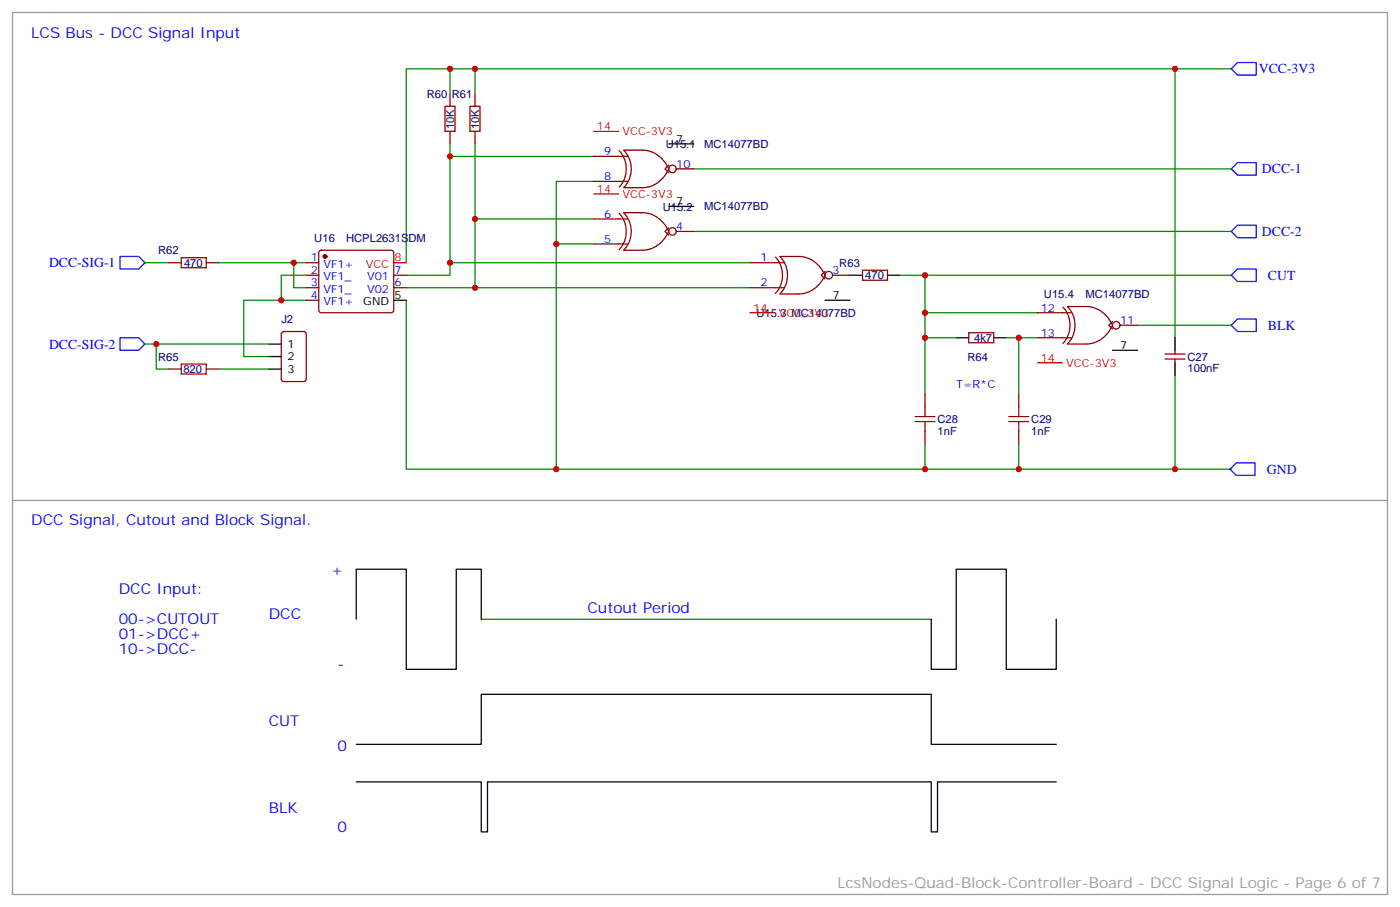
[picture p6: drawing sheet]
<svg xmlns="http://www.w3.org/2000/svg" width="395mm" height="256mm" viewBox="0 0 395 256" stroke-linecap="round" stroke-linejoin="round" font-family="sans-serif">
<g fill="none" stroke="#008700" stroke-width=".35">
<path d="M127 19.4v7.1M134.1 19.4v7.1M331.6 19.4v75.8M347.5 19.4h-232.8v54.7M127 40.6v33.5M127 44.1h40.6M134.1 40.6v40.5M167.6 51.2h-10.6v81.1M195.8 47.6h151.7M40.6 74.1h7M61.7 74.1h24.7M82.9 74.1v7h3.5"/>
<path d="M86.4 77.6h-7v7.1M134.1 61.7h33.5M157 68.8h10.6M195.8 65.3h151.7M211.7 74.1h-84.7v3.5h-12.3M254 77.6h7.1v33.5M261.1 77.6h86.4M40.6 97h3.5v7.1h3.5M44.1 97h31.7M86.4 84.7h-17.6v15.8h7M114.7 84.7v47.6h232.8M114.7 81.1h97"/>
<path d="M261.1 95.2h8.8M261.1 88.2h31.7M284 95.2h3.5M292.8 95.2h-5.3v15.9M321 91.7h26.5M61.7 104.1h14.1M331.6 105.8v26.5M261.1 125.2v7.1M287.5 125.2v7.1M135.8 174.6h127"/>
</g>
<g fill="none" stroke="#000" stroke-width=".35">
<path d="M188.7 58.2h7.1M188.7 40.6h7.1M239.9 77.6h3.5M250.5 77.6h3.5M75.8 97h3.6M111.1 84.7h3.6M232.8 84.7h7.1M269.9 95.2h3.5M280.5 95.2h3.5M314 98.8h7M331.6 95.2v3.6M75.8 104.1h3.6"/>
<path d="M75.8 100.5h3.6M331.6 102.3v3.5M100.5 174.6v-14.1h14.2v28.2h14.1v-28.2h7v14.1M262.8 174.6v14.1h7.1v-28.2h14.1v28.2h14.1v-14.1M100.5 209.9h35.3v-14.1h127v14.1h35.3M100.5 220.5h35.3v14.1h1.8v-14.1h125.2v14.1h1.8v-14.1h33.5"/>
</g>
<path d="M3.5 3.5h388.1v248.7h-388.1zM3.5 141.1h388.1" fill="none" stroke="#999" stroke-width=".35"/>
<path d="M125.6 30h2.8v7h-2.8zM132.6 30h2.9v7h-2.9zM51.2 72.7h7v2.8h-7zM51.2 102.7h7v2.8h-7zM258.2 118.9h5.7M258.2 117.5h5.7M261.1 114.7v2.8M261.1 118.9v2.8M284.7 118.9h5.6M284.7 117.5h5.6M287.5 114.7v2.8M287.5 118.9v2.8" fill="none" stroke="#a10000" stroke-width=".35"/>
<g fill="none" stroke="#870000" stroke-width=".35">
<path d="M127 26.5v3.5M127 37v3.6M134.1 26.5v3.5M134.1 37v3.6M167.6 51.2h9.5M167.6 44.1h9.5M174.7 42.5a7.5 7.5 0 0 1 0 10.2M176 42.4l5.3-.1a8.4 8.4 0 0 1 7.4 5.3 8.4 8.4 0 0 1-7.4 5.3h-5.3a7.5 7.5 0 0 0 0-10.5zM188.7 46.6l-1 1 1 1.1M190.9 47.6h4.9M47.6 74.1h3.6M58.2 74.1h3.5"/>
<path d="M86.4 74.1h3.6M86.4 77.6h3.6M90.2 70.8l.5-.2h19.7l.5 .2 .2 .5v16.2l-.2 .5-.5 .2h-19.7l-.5-.2-.2-.5v-16.2zM111.1 77.6h3.6M167.6 68.8h9.5M167.6 61.7h9.5M174.7 60.2a7.5 7.5 0 0 1 0 10.2M176 60h5.3a8.4 8.4 0 0 1 7.4 5.3 8.4 8.4 0 0 1-7.4 5.3l-5.3-.1a7.5 7.5 0 0 0 0-10.5zM188.7 64.2l-1 1.1 1 1M190.9 65.3h4.9M211.7 74.1h9.5M218.8 72.5a7.5 7.5 0 0 1 0 10.2"/>
<path d="M232.8 76.6l-1 1 1 1.1M234.9 77.6h5M243.4 76.2h7.1v2.8h-7.1zM79.6 93.7l.5-.2h5.6l.7 .4v13l-.4 .6-5.9 .1-.7-.5v-12.9zM86.4 81.1h3.6M86.4 84.7h3.6M111.1 81.1h3.6M211.7 81.1h9.5M220.1 82.9a7.5 7.5 0 0 0 0-10.5l5.3-.1a8.4 8.4 0 0 1 7.4 5.3 8.4 8.4 0 0 1-7.4 5.3h-5.3M273.4 93.8h7.1v2.9h-7.1zM292.8 88.2h9.5M292.8 95.2h9.5"/>
<path d="M300 86.6a7.5 7.5 0 0 1 0 10.2M301.2 86.5a7.5 7.5 0 0 1 0 10.5M301.3 86.4h5.3a8.4 8.4 0 0 1 7.4 5.3 8.4 8.4 0 0 1-7.4 5.3h-5.3M314 90.7l-1.1 1 1.1 1.1M316.1 91.7h4.9M328.8 99.8h5.6M331.6 98.8v1M47.6 104.1h3.6M58.2 104.1h3.5M261.1 111.1v3.6M287.5 111.1v3.6M328.8 101.2h5.6"/>
<path d="M331.6 101.2v1.1M261.1 121.7v3.5M287.5 121.7v3.5"/>
<circle cx="189.8" cy="47.6" r="1.06"/>
<circle cx="189.8" cy="65.3" r="1.06"/>
<circle cx="233.9" cy="77.6" r="1.06"/>
<circle cx="315" cy="91.7" r="1.06"/>
</g>
<circle cx="91.7" cy="72.3" r=".53" fill="#870000" stroke="#870000" stroke-width=".35"/>
<path d="M167.6 37h7M167.6 54.7h7M111.1 74.1h3.6M211.7 88.2h7M292.8 102.3h7.1" fill="none" stroke="#f00" stroke-width=".35"/>
<path d="M349.2 17.6h5.3v3.6h-5.3l-1.7-1.8zM349.2 45.9h5.3v3.5h-5.3l-1.7-1.8zM33.9 72.3h5.3l1.7 1.8-1.7 1.7h-5.3zM347.5 77.6l1.7-1.8h5.3v3.6h-5.3zM349.2 63.5h5.3v3.5h-5.3l-1.7-1.7zM33.9 95.2h5.3l1.7 1.8-1.7 1.8h-5.3zM347.5 91.7l1.7-1.7h5.3v3.5h-5.3zM348.9 130.5h5.3v3.6h-5.3l-1.8-1.8z" fill="none" stroke="#00f" stroke-width=".35"/>
<g fill="#c00">
<circle cx="134.1" cy="81.1" r=".88"/>
<circle cx="127" cy="74.1" r=".88"/>
<circle cx="82.9" cy="74.1" r=".88"/>
<circle cx="79.4" cy="84.7" r=".88"/>
<circle cx="261.1" cy="132.3" r=".88"/>
<circle cx="287.5" cy="132.3" r=".88"/>
<circle cx="287.5" cy="95.2" r=".88"/>
<circle cx="331.6" cy="132.3" r=".88"/>
<circle cx="261.1" cy="77.6" r=".88"/>
<circle cx="261.1" cy="95.2" r=".88"/>
<circle cx="261.1" cy="88.2" r=".88"/>
<circle cx="127" cy="19.4" r=".88"/>
<circle cx="134.1" cy="19.4" r=".88"/>
<circle cx="127" cy="44.1" r=".88"/>
<circle cx="134.1" cy="61.7" r=".88"/>
<circle cx="157" cy="132.3" r=".88"/>
<circle cx="157" cy="68.8" r=".88"/>
<circle cx="331.6" cy="19.4" r=".88"/>
<circle cx="44.1" cy="97" r=".88"/>
</g>
<g font-size="4.2" fill="#00f">
<text x="8.8" y="10.6">LCS Bus - DCC Signal Input</text>
<text x="8.8" y="148.2">DCC Signal, Cutout and Block Signal.</text>
<text x="33.5" y="167.6">DCC Input:</text>
<text x="93.5" y="162.3">+</text>
<text x="165.8" y="172.9">Cutout Period</text>
<text x="33.5" y="176">00-&gt;CUTOUT</text>
<text x="75.8" y="174.6">DCC</text>
<text x="33.5" y="180.3">01-&gt;DCC+</text>
<text x="33.5" y="184.5">10-&gt;DCC-</text>
<text x="95.2" y="188.7">-</text>
<text x="75.8" y="204.6">CUT</text>
<text x="95.2" y="211.7">0</text>
<text x="75.8" y="229.3">BLK</text>
<text x="95.2" y="234.6">0</text>
</g>
<text font-size="4.2" fill="#999" x="236.4" y="250.5">LcsNodes-Quad-Block-Controller-Board - DCC Signal Logic - Page 6 of 7</text>
<g font-size="3.9" fill="#00f">
<text x="355.2" y="20.7">VCC-3V3</text>
<text x="356.2" y="48.9">DCC-1</text>
<text x="356.2" y="66.5">DCC-2</text>
<text x="13.8" y="75.3">DCC-SIG-1</text>
<text x="357.8" y="78.9">CUT</text>
<text x="357.8" y="92.9">BLK</text>
<text x="13.8" y="98.3">DCC-SIG-2</text>
<text x="357.5" y="133.6">GND</text>
</g>
<g font-size="3.2" fill="#000080">
<text x="120.5" y="27.6">R60</text>
<text x="127.5" y="27.6">R61</text>
<text x="128.1" y="36.4" transform="rotate(-90 128.1 36.4)">10K</text>
<text x="135.3" y="36.4" transform="rotate(-90 135.3 36.4)">10K</text>
<text x="187.9" y="41.7">U15.1</text>
<text x="198.7" y="41.7">MC14077BD</text>
<text x="187" y="59.4">U15.2</text>
<text x="198.7" y="59.3">MC14077BD</text>
<text x="44.6" y="71.7">R62</text>
<text x="88.7" y="68.2">U16</text>
<text x="97.6" y="68.2">HCPL2631SDM</text>
<text x="51.9" y="75.2">470</text>
<text x="236.9" y="75.2">R63</text>
<text x="244.2" y="78.8">470</text>
<text x="213.5" y="89.4">U15.3 MC14077BD</text>
<text x="294.6" y="84.1">U15.4</text>
<text x="306.3" y="84.1">MC14077BD</text>
<text x="79.4" y="91.1">J2</text>
<text x="44.6" y="101.7">R65</text>
<text x="273.1" y="101.7">R64</text>
<text x="274.9" y="96.4">4k7</text>
<text x="335.1" y="101.7">C27</text>
<text x="51.8" y="105.2">820</text>
<text x="335.1" y="104.9">100nF</text>
<text x="264.6" y="119.3">C28</text>
<text x="291" y="119.3">C29</text>
<text x="264.6" y="122.5">1nF</text>
<text x="291" y="122.5">1nF</text>
</g>
<g font-size="3.2" fill="#f00">
<text x="168.5" y="36.7">14</text>
<text x="175.7" y="38.1">VCC-3V3</text>
<text x="168.5" y="54.3">14</text>
<text x="175.7" y="55.7">VCC-3V3</text>
<text x="103.2" y="75.5">VCC</text>
<text x="111.3" y="73.7">8</text>
<text x="212.6" y="87.8">14</text>
<text x="219.8" y="89.3">VCC-3V3</text>
<text x="293.7" y="102">14</text>
<text x="300.9" y="103.4">VCC-3V3</text>
</g>
<g font-size="3.2">
<text x="190.9" y="40.2">7</text>
<text x="190.9" y="57.9">7</text>
<text x="102.5" y="86.1">GND</text>
<text x="111.3" y="84.3">5</text>
<text x="234.9" y="84.3">7</text>
<text x="81.1" y="98.1">1</text>
<text x="81.1" y="101.6">2</text>
<text x="316.1" y="98.4">7</text>
<text x="81.1" y="105.1">3</text>
</g>
<g font-size="3.2" fill="#00f">
<text x="170.5" y="43.7">9</text>
<text x="190.9" y="47.3">10</text>
<text x="170.5" y="50.8">8</text>
<text x="170.5" y="61.4">6</text>
<text x="190.9" y="64.9">4</text>
<text x="170.5" y="68.4">5</text>
<text x="87.8" y="73.7">1</text>
<text x="87.8" y="77.3">2</text>
<text x="91.3" y="75.5">VF1+</text>
<text x="111.3" y="77.3">7</text>
<text x="214.6" y="73.7">1</text>
<text x="234.9" y="77.3">3</text>
<text x="87.8" y="80.8">3</text>
<text x="91.3" y="79">VF1_</text>
<text x="91.3" y="82.5">VF1_</text>
<text x="103.6" y="82.5">V02</text>
<text x="103.6" y="79">V01</text>
<text x="111.3" y="80.8">6</text>
<text x="214.6" y="80.8">2</text>
<text x="87.8" y="84.3">4</text>
<text x="91.3" y="86.1">VF1+</text>
<text x="293.7" y="87.8">12</text>
<text x="293.7" y="94.9">13</text>
<text x="316.1" y="91.4">11</text>
<text x="269.9" y="109.4">T=R*C</text>
</g>
</svg>
